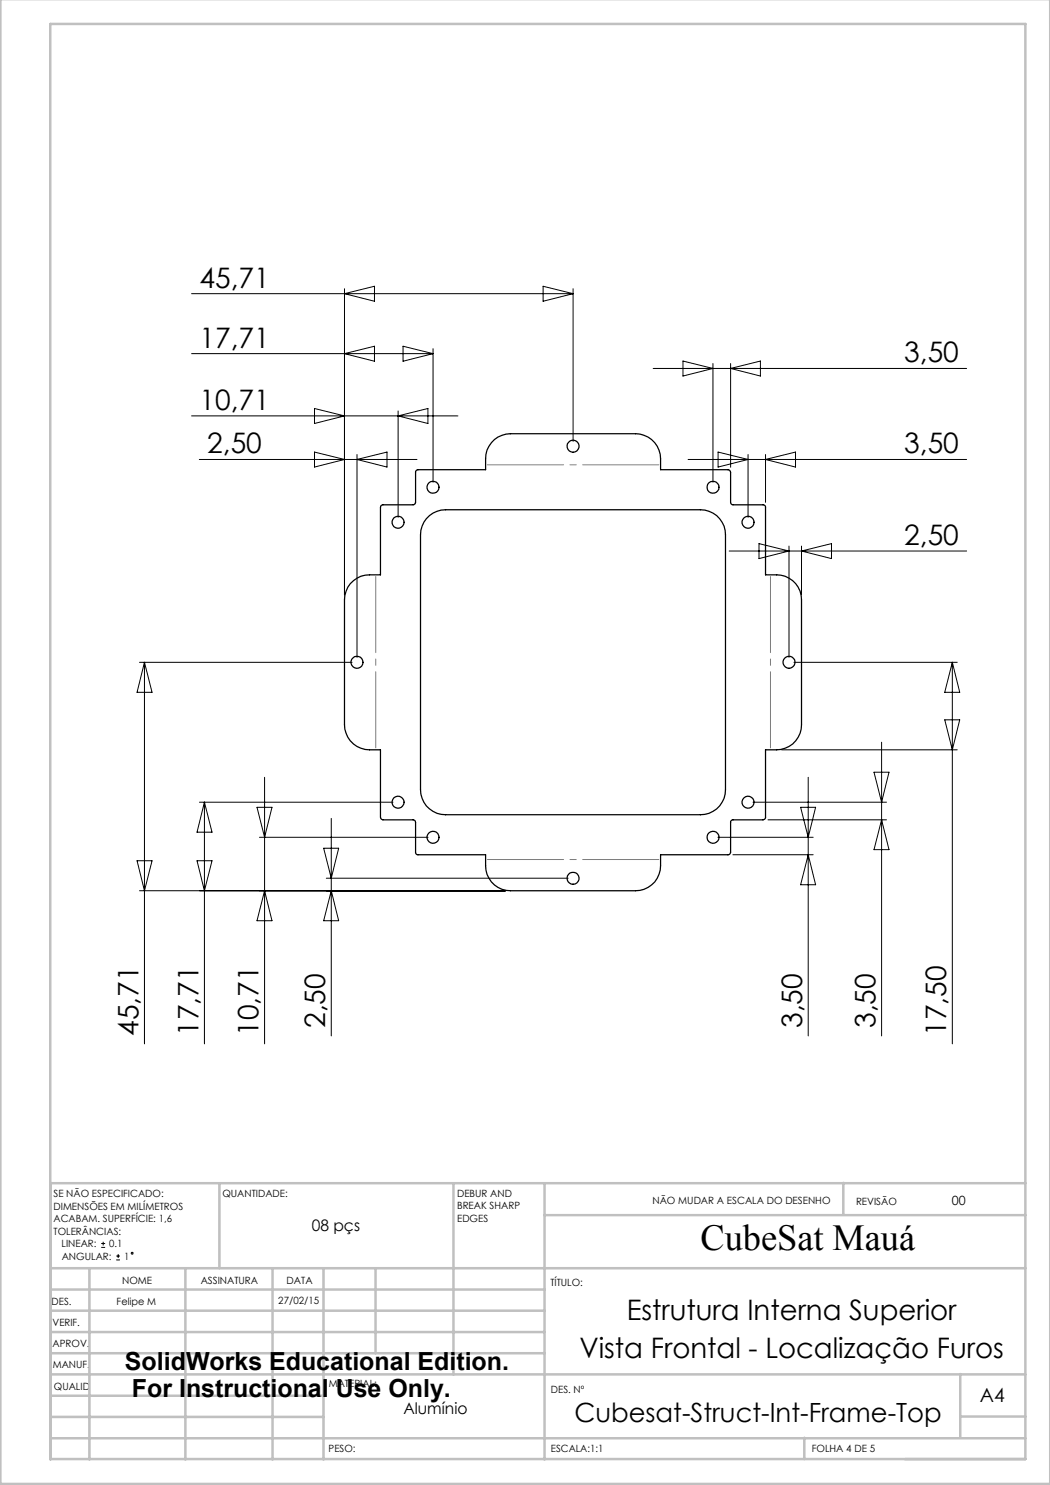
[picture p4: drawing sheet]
<svg xmlns="http://www.w3.org/2000/svg" width="210mm" height="297mm" viewBox="0 0 210 297" stroke-linecap="round" stroke-linejoin="round" font-family="sans-serif">
<g fill="none" stroke="#000" stroke-width=".2">
<path d="M38.3 58.7h76.3M68.9 57.7v61.3M68.9 58.7l6-1.4v3zM108.6 57.3l6 1.4-6 1.6zM114.6 57.7v30.6M38.3 70.7h48.3M68.9 70.7l6-1.5v3zM80.6 69.2l6 1.5-6 1.5zM86.6 69.7v26.7M130.6 73.7h62.7M136.6 72.2l6 1.5-6 1.5zM142.6 72.7v23.7"/>
<path d="M146.1 72.7v20.7M146.1 73.7l6-1.5v3zM38.3 83.2h53.3M39.9 91.9h43.5M62.9 90.4l6 1.5-6 1.5zM62.9 81.7l6 1.5-6 1.5zM71.4 90.9v40.6M71.4 91.9l6-1.5v3zM79.6 82.2v21.3M79.6 83.2l6-1.5v3zM137.6 91.9h55.7M143.6 90.4l6 1.5-6 1.5z"/>
<path d="M149.6 90.9v12.6M153.1 90.9v9.6M153.1 91.9l6-1.5v3zM145.8 110.2h47.5M151.8 108.7l6 1.5-6 1.5zM157.8 109.2v22.3M160.3 109.2v9.8M160.3 110.2l6-1.5v3zM27.9 132.5h42.5M28.9 132.5l1.5 6h-3zM28.9 132.5v76.3M158.8 132.5h32.7"/>
<path d="M190.5 132.5v76.3M190.5 132.5l1.4 6h-3zM52.9 155.5v53.3M156.3 150h35.2M161.6 155.5v51.7M174.8 154.4h3l-1.5 6zM176.3 148.4v58.8M188.9 144h3l-1.4 6zM27.4 172.2h3l-1.5 5.9zM27.9 178.1h73.2M39.4 172.2h3l-1.5 5.9zM39.9 160.4h38.7"/>
<path d="M40.9 160.4v48.4M40.9 160.4l1.5 6h-3zM51.4 161.5h3l-1.5 6zM51.9 167.5h33.7M52.9 178.1l1.5 6h-3zM64.7 169.6h3l-1.4 6zM65.3 175.6h48.3M66.3 178.1l1.4 6h-3zM66.3 163.7v43.5M143.6 167.5h19M146.6 171h16M150.6 160.4h26.7"/>
<path d="M153.6 164h23.7M160.1 161.5h3l-1.5 6zM161.6 171l1.5 5.9h-3zM176.3 164l1.5 5.9h-3zM20.2 249.5h.8M20.2 248.7h.8M20.6 248.4v.7M23.2 252h.8M23.2 251.2h.8M23.6 250.8v.8"/>
<circle cx="26.4" cy="250.6" r=".19"/>
</g>
<path d="M132.1 93h-35M75.2 114.9v35M154.1 149.9v-35M97.1 171.9h35" fill="none" stroke="#808080" stroke-width=".2" stroke-dasharray="15.2 1.3 1.3 1.3" stroke-dashoffset="-.4"/>
<g fill="none" stroke="#c0c0c0" stroke-width=".5">
<path d="M.1 -.1v296.9h209.9v-296.9M10.1 4.8h195v287h-195zM43.9 236.6v17M90.7 236.6v38.3M108.9 236.6v55.3M168.7 236.6v6.3M205.1 236.6h-195v55.3M10.1 253.6h195M10.1 257.9h98.8M17.9 253.6v38.3M37.1 253.6v38.3M54.5 253.6v38.3"/>
<path d="M64.7 253.6v38.3M75.1 253.6v17M108.9 243h96.2M10.1 270.6h98.8M10.1 266.4h98.8M10.1 262.1h98.8M10.1 279.1h54.6M10.1 274.9h195M192.1 274.8v12.7M10.1 287.7h195M10.1 283.4h54.6M160.9 287.5v4.3"/>
<path d="M192.1 283.3h13"/>
</g>
<g fill="none" stroke="#000" stroke-width=".25">
<path d="M83.3 94.1l.3-.2h13.5a6.8 6.8 0 0 1 1.2-5.4 4.8 4.8 0 0 1 3.8-1.8h25a5 5 0 0 1 5 5.1v2.1l13.7 .1 .3 .4v6.1l.2 .3 .3 .2h6.1l.3 .2 .1 13.8a7 7 0 0 1 5.4 1.1 5 5 0 0 1 1.8 3.8v25.1a5 5 0 0 1-5 5h-2.2v13.7l-.5 .3h-6.1l-.3 .2-.1 6.3-.2 .4-13.8 .1a7 7 0 0 1-1.1 5.4 5.2 5.2 0 0 1-3.9 1.7h-25a5 5 0 0 1-5-5v-2.1l-13.7-.1-.3-.3v-6.1l-.1-.4-.3-.1h-6.1l-.4-.2-.1-.4v-13.4a6.8 6.8 0 0 1-5.4-1.2 5 5 0 0 1-1.8-3.8v-25.1a5 5 0 0 1 5-4.9h2.2v-13.8l.4-.2h6.1l.4-.2 .1-.3v-6.1zM85.3 103.7a5 5 0 0 1 3.8-1.8h51a5 5 0 0 1 5 5.1v50.9a5 5 0 0 1-5 5h-51a5 5 0 0 1-5-5v-50.9a5.2 5.2 0 0 1 1.2-3.3z"/>
<circle cx="86.6" cy="97.4" r="1.21"/>
<circle cx="114.6" cy="89.2" r="1.2"/>
<circle cx="142.6" cy="97.5" r="1.2"/>
<circle cx="79.6" cy="104.5" r="1.21"/>
<circle cx="149.6" cy="104.5" r="1.2"/>
<circle cx="71.4" cy="132.4" r="1.21"/>
<circle cx="157.8" cy="132.5" r="1.21"/>
<circle cx="79.6" cy="160.5" r="1.21"/>
<circle cx="86.6" cy="167.5" r="1.2"/>
<circle cx="114.6" cy="175.6" r="1.2"/>
<circle cx="142.6" cy="167.5" r="1.2"/>
<circle cx="149.6" cy="160.4" r="1.2"/>
</g>
<text font-size="7.3" x="140.1" y="249.9">CubeSat Mauá</text>
<g font-size="5.6">
<text x="39.9" y="57.5">45,71</text>
<text x="39.9" y="69.5">17,71</text>
<text x="180.9" y="72.5">3,50</text>
<text x="39.9" y="81.9">10,71</text>
<text x="41.4" y="90.7">2,50</text>
<text x="180.9" y="90.7">3,50</text>
<text x="180.9" y="109">2,50</text>
<text x="27.7" y="207.2" transform="rotate(-90 27.7 207.2)">45,71</text>
<text x="39.7" y="207.2" transform="rotate(-90 39.7 207.2)">17,71</text>
<text x="51.7" y="207.2" transform="rotate(-90 51.7 207.2)">10,71</text>
<text x="65" y="205.6" transform="rotate(-90 65 205.6)">2,50</text>
<text x="160.4" y="205.6" transform="rotate(-90 160.4 205.6)">3,50</text>
<text x="175.1" y="205.6" transform="rotate(-90 175.1 205.6)">3,50</text>
<text x="189.3" y="207.2" transform="rotate(-90 189.3 207.2)">17,50</text>
<text x="125.3" y="264">Estrutura Interna Superior</text>
<text x="115.9" y="271.5">Vista Frontal - Localização Furos</text>
</g>
<text font-size="5.3" x="114.9" y="284.3">Cubesat-Struct-Int-Frame-Top</text>
<g font-size="5">
<text x="25" y="273.9">SolidWorks Educational Edition.</text>
<text x="26.4" y="279.4">For Instructional Use Only.</text>
</g>
<text font-size="3.9" x="196" y="280.4">A4</text>
<g font-size="3.2">
<text x="62.3" y="246.3">08 pçs</text>
<text x="80.7" y="282.8">Alumínio</text>
</g>
<text font-size="2.5" x="190.4" y="240.9">00</text>
<g font-size="2">
<text x="10.7" y="239.5">SE NÃO ESPECIFICADO:</text>
<text x="44.5" y="239.5">QUANTIDADE:</text>
<text x="91.4" y="239.4">DEBUR AND</text>
<text x="10.7" y="242">DIMENSÕES EM MILÍMETROS</text>
<text x="10.7" y="244.5">ACABAM. SUPERFÍCIE: 1,6</text>
<text x="91.4" y="241.9">BREAK SHARP</text>
<text x="91.4" y="244.4">EDGES</text>
<text x="130.5" y="240.8">NÃO MUDAR A ESCALA DO DESENHO</text>
<text x="171.2" y="241">REVISÃO</text>
<text x="10.7" y="247">TOLERÂNCIAS:</text>
<text x="12.3" y="249.5">LINEAR:</text>
<text x="12.3" y="252">ANGULAR:</text>
<text x="21.8" y="249.5">0.1</text>
<text x="24.8" y="252">1</text>
<text x="24.4" y="256.9">NOME</text>
<text x="40.1" y="256.8">ASSINATURA</text>
<text x="57.3" y="256.8">DATA</text>
<text x="110.1" y="257.1">TÍTULO:</text>
<text x="10.3" y="260.9">DES.</text>
<text x="23.3" y="261">Felipe M</text>
<text x="55.7" y="260.8">27/02/15</text>
<text x="10.5" y="269.3">APROV.</text>
<text x="10.5" y="265.2">VERIF.</text>
<text x="10.6" y="273.6">MANUF.</text>
<text x="10.8" y="278">QUALID</text>
<text x="65.8" y="277.4">MATERIAL:</text>
<text x="110.2" y="278.5">DES. Nº</text>
<text x="65.7" y="290.4">PESO:</text>
<text x="110.2" y="290.5">ESCALA:1:1</text>
<text x="162.4" y="290.4">FOLHA 4 DE 5</text>
</g>
</svg>
